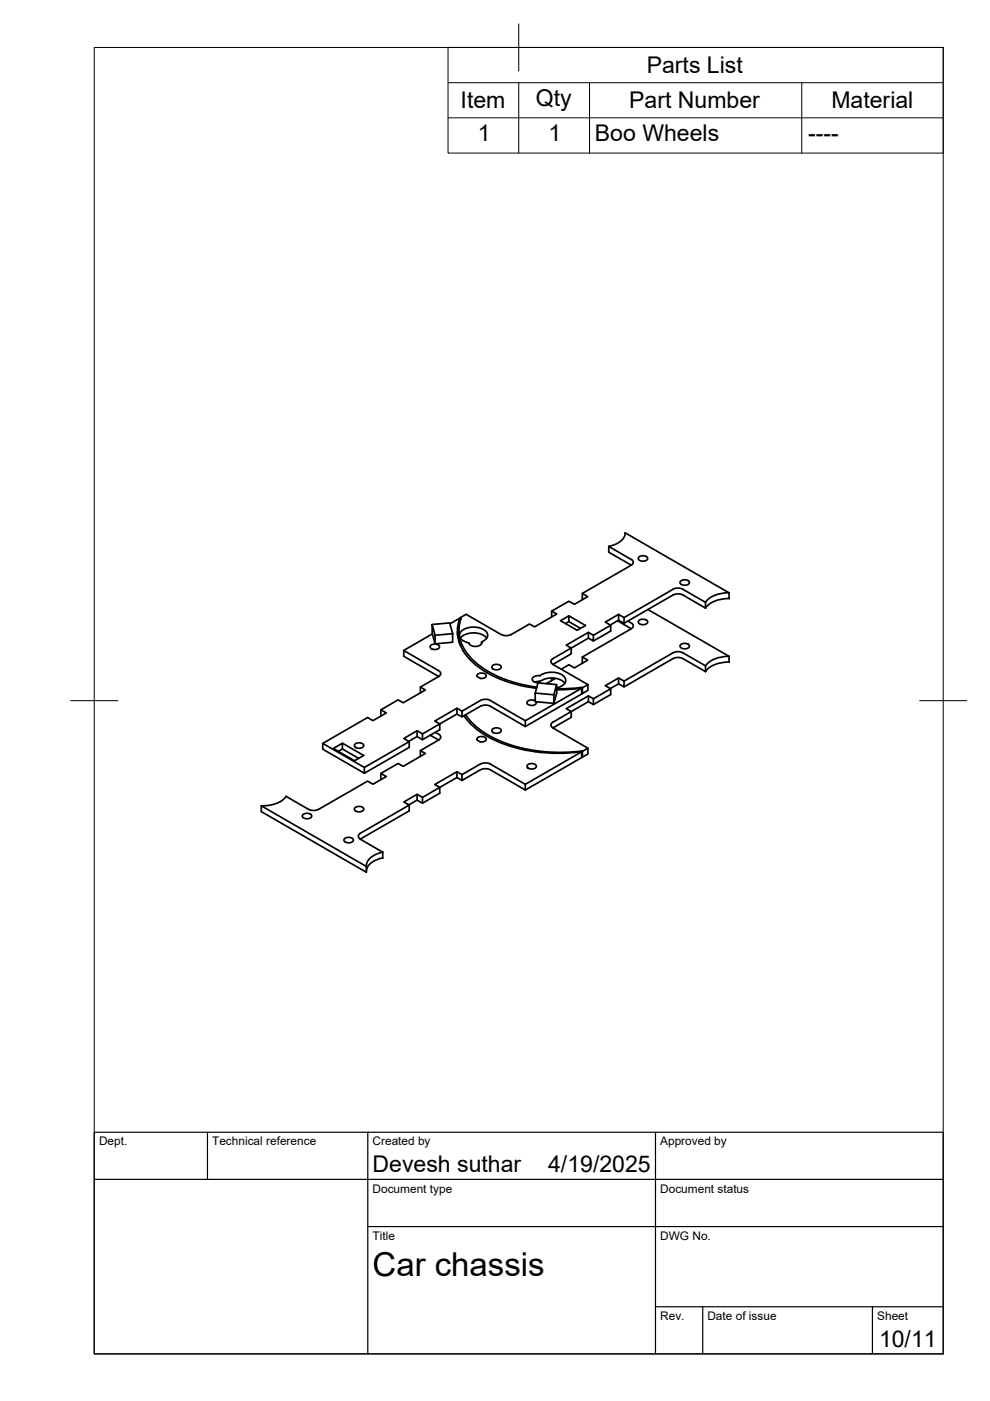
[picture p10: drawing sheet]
<svg xmlns="http://www.w3.org/2000/svg" width="210mm" height="297mm" viewBox="0 0 210 297" stroke-linecap="round" stroke-linejoin="round" font-family="sans-serif">
<!-- layer: Visible -->
<g fill="none" stroke="#000" stroke-width=".36">
<path d="M129.1 115.9l5 2.9 .2 .5-.5 .5M129.1 115.9v1.2l4.7 2.7-10.3 6 1.1 .7-2.8 1.6-1.2-.6-3.6 2.1 1 .6-4.7 2.7-1-.6-4.3 2.4a2.37 2.37 0 0 1-1.7-.2l-7.5-4.3-1.1 .7M132.5 113l22.1 12.7v1.2M132.5 113h.1M132.6 113a3.2 3.2 0 0 1-2.7 2.6l-.8 .2M135.4 118.2a1.25 1.25 0 0 1 1.9 .2 1.16 1.16 0 0 1-2 0zM85.6 137.9l7.4 4.3 .4 .5-.1 .5-.3 .2M85.6 137.9v1.2l7.4 4.3M91.3 136.9a1.25 1.25 0 0 1 1.9 .2 1.16 1.16 0 0 1-2 0zM91.6 132.4l3.8-.3 .6 2.3M91.7 134.4l-6.1 3.5M92.2 134.7l3.8-.3v1.8l-3.8 .3z"/>
<path d="M92.2 134.7l-.6-2.3v1.8l.6 2.3M97.3 133.7v1.2M97.3 134.9l.2 1.8M97.4 132.7l-.4 1.8M97.5 131.8v-.8l-2.1 1.3M97.5 136.7a14.4 14.4 0 0 0 8.2 7.1 31.5 31.5 0 0 0 8 2.2M97.5 131a7.4 7.4 0 0 0 0 5.7M97.6 135.3a4.1 4.1 0 0 1 5.6 0M97.8 131l-.1-.1v.4M97.8 131a8.3 8.3 0 0 0 2.8 9.2 24.6 24.6 0 0 0 13.2 5.5M99.4 136.3v.1M99.4 136.4h.1"/>
<path d="M102.1 136.2v.2M102.2 136.1a1.37 1.37 0 0 0 1.2-1.2 1.37 1.37 0 0 0-1-1.5 4.2 4.2 0 0 0-4.8 .7 1.46 1.46 0 0 0 1.2 2l.6 .2M102.2 136.1h-.1a1.2 1.2 0 0 1-1.6 .9 1.18 1.18 0 0 1-1-.6M117 129.6v1.2M117.2 139.6l-.4 .5 .2 .5 .2 .3M120.6 130.6l-1.8 1 3.6 2 1.7-1-3.5-2v1.2l-.7 .4M120.6 131.8l2.5 1.4M123.5 125.8v1.3M123.5 139.3v1.3M124.8 134.1v1.2l-3.7 2.1v1.2l-3.9 2.3 7.5 4.2-1.2 .7M125.8 134.7v1.2l-1-.6M129.5 132.6v1.2l-3.7 2.1"/>
<path d="M130.9 131.6l2.9 1.7M131.1 130.3v1.2l1.2 .7v-1.3M131.1 131.5l-1.7 1M133.1 131.7l.7 .4 .5 .5-.2 .5-.3 .2M133.8 133.3l-10.3 6 1.1 .7-2.8 1.6-1.2-.7-1.6 1M135.4 131.6a1.25 1.25 0 0 1 1.9 .3 1.16 1.16 0 0 1-2 0zM137.4 129.2l17.2 10v1.2M144.2 123.3a1.25 1.25 0 0 1 2 .2 1.16 1.16 0 0 1-2 0zM144.2 136.8a1.25 1.25 0 0 1 2 .2 1.16 1.16 0 0 1-2 0zM149.6 127.7l-4.8-2.8a2.28 2.28 0 0 0-2.1 .1l-10.4 5.9-1.2-.6-2.8 1.6 1.2 .7-3.7 2.1-1-.6-4.7 2.7 1 .6-3.9 2.2M149.6 128.9l-4.8-2.7a2.33 2.33 0 0 0-2.1 0l-10.4 6M149.6 127.7v1.2"/>
<path d="M154.6 126.9a5.9 5.9 0 0 0-5 2M154.6 125.7a5.9 5.9 0 0 0-5 2M154.6 139.2a5.9 5.9 0 0 0-5 2M68.4 157.6l8.9 5.1v1.2l-8.9-5.1zM72.6 157.6l4.5 2.6-1.9 1.1-4.5-2.6 1.9-1.1v1.2l-.9 .5M72.6 158.8l3.5 2M75.2 157.9a1.25 1.25 0 0 1 1.9 .2 1.16 1.16 0 0 1-2 0zM80.8 150.5l.1 1.3M86.8 157.2v1.3l-9.5 5.4M88.4 154.9v1.3M89.1 145.7v1.2M89.1 159.1v1.3"/>
<path d="M89.6 155.6v1.2M91.2 155.9l1.8 1M92.3 155.3l.7 .4 .4 .4-.1 .6-.3 .2M93 156.9l-3.9 2.2 1.1 .7-4.7 2.7-1.1-.6-3.6 2.1 1.1 .6-2.8 1.7-1.2-.7-10.7 6.1a2.37 2.37 0 0 1-1.8-.1M93 143.4l-3.9 2.3 1.1 .6-4.7 2.7-1.1-.6-3.6 2.1 1.1 .7-2.8 1.6-1.2-.7-9.5 5.5M96.9 150.2v1.2M98 150.8v1.2M98.4 151.8a19.5 19.5 0 0 0 11.9 7l3 .5a36.4 36.4 0 0 0 10 .1l-11.9 6.9-7.4-4.3M98.7 151.6a18.1 18.1 0 0 0 9.9 6.4 35.6 35.6 0 0 0 14.8 1.2M101.1 156.9a1.08 1.08 0 0 1 .9-.8 1.08 1.08 0 0 1 1 .4 .82 .82 0 0 1-1.1 .8l-.8-.4M101.1 143.4a1.08 1.08 0 0 1 .9-.8 1.08 1.08 0 0 1 1 .5 .82 .82 0 0 1-1.1 .7l-.8-.4M101.8 149.7l-3.8 2.3-1.1-.6-3.7 2.1v1.2l-3.6 2.1-1.2-.6-1.7 1"/>
<path d="M101.8 148.5l-3.8 2.3-1.1-.6-4.7 2.7 1 .6-3.6 2.1-1.2-.7-2.8 1.7 1.2 .6-9.5 5.5M101.9 149.7a2.33 2.33 0 0 1 2.1 0M101.9 148.5a2.33 2.33 0 0 1 2.1 0M104.3 141.2a1.25 1.25 0 0 1 2 .2 1.16 1.16 0 0 1-2 0zM104.3 154.7a1.25 1.25 0 0 1 2 .2 1.16 1.16 0 0 1-2 0zM111.4 152.8v1.2M113.4 144.6h.2a2.48 2.48 0 0 0 1.7-.6 4.1 4.1 0 0 1 4.5 .9M113.5 146.9l3.9 .4M113.5 148.6l-.7-.2a.9 .9 0 0 0-1.1 .7 1.2 1.2 0 0 0 2-.1v-.2M114 144.8h.1M114.1 144.8l-.6 2.1v1.9l3.9 .3v-1.8M114.1 144.8l3.9 .3v1.9l-.6 2.1"/>
<path d="M114.1 144.8h.1M114.4 143.3v-.1a1.13 1.13 0 0 0-1.5 1 1.25 1.25 0 0 0 1.1 .6M114.4 143.2a4.5 4.5 0 0 1 5.3 .3 1.25 1.25 0 0 1-.6 2l-1.1 .4M117 143.7v.6M117.2 153.1l-.4 .5 .2 .5 .2 .2M117.8 143.8l-2 1.2M118 146.2l5.3-.3-11.9 6.9-7.4-4.3M118 145.1l-.6 2.2M123.4 145.8h.1v1.3l-.1-.1M123.4 159.2l-.1 1.4-11.9 6.9-7.4-4.3M123.4 159.2l.1 .1v1.2h-.1M123.4 145.8l-.1 1.3-11.9 6.9-7.4-4.3"/>
<path d="M123.4 145.7l-5.4 .3M123.4 147h-.1M124.7 145.1v1.3l-1.2 .7M124.7 158.6v1.3l-1.2 .6M124.8 147.5v1.3l-3.7 2.1v1.2l-3.9 2.2 7.5 4.3-1.2 .7M125.8 148.2v1.2l-1-.6M129.5 146v1.3l-3.7 2.1M131.1 143.7v1.3l1.2 .6v-1.2M131.1 145l-1.7 1M149.6 141.2l-4.8-2.8a2.35 2.35 0 0 0-2.1 0l-10.4 6-1.2-.7-2.8 1.7 1.2 .6-3.7 2.2-1-.7-4.7 2.7 1 .7-3.9 2.2M149.6 142.4l-4.8-2.8a2.33 2.33 0 0 0-2.1 0l-10.4 6M149.6 141.2v1.2"/>
<path d="M154.6 140.4a5.9 5.9 0 0 0-5 2M55.4 170.8v1.3l22.3 12.8v-1.2M55.4 170.8l22.3 12.9M60.6 168.8l4.8 2.8M60.7 168.8a6.1 6.1 0 0 1-5.3 2M64.2 172.8a1.25 1.25 0 0 1 1.9 .2 1.16 1.16 0 0 1-2 0zM73 177.9a1.25 1.25 0 0 1 1.9 .2 1.16 1.16 0 0 1-2 0zM75.2 171.3a1.25 1.25 0 0 1 1.9 .3 1.16 1.16 0 0 1-2 0zM76.4 177.9l4.8 2.8M80.8 164l.1 1.3M86.8 170.7v1.2l-10.4 6M88.4 168.4v1.2"/>
<path d="M89.6 169.1v1.2M96.9 163.6v1.3M98 164.2v1.3M101.8 163.2l-3.8 2.3-1.1-.6-3.7 2v1.3l-3.6 2.1-1.2-.7-1.7 1.1M101.8 162l-3.8 2.2-1.1-.6-4.7 2.7 1 .6-3.6 2.2-1.2-.7-2.8 1.6 1.2 .7-10.4 6-.4 .5 .1 .5 .3 .2M101.9 163.2a2.33 2.33 0 0 1 2.1 0M101.9 162a2.33 2.33 0 0 1 2.1 0M111.4 166.3v1.2M111.8 162.3a1.25 1.25 0 0 1 1.9 .2 1.16 1.16 0 0 1-2 0zM123.4 160.5h-.1M81.2 180.7v1.2M81.2 181.9a4 4 0 0 0-3.5 2.7"/>
<path d="M81.2 180.7a4.2 4.2 0 0 0-3.5 2.5v.5"/>
</g>
<!-- layer: BORDER -->
<path d="M20 10.1h180v276.9h-180zM110 5.1v10M15 148.6h10M195 148.6h10" fill="none" stroke="#000" stroke-width=".21"/>
<!-- layer: TITLEBLOCK -->
<path d="M20 240.1h180v46.9h-180zM20 250h180M44 240.1v9.9M78 240.1v46.9M139 240.1v46.9M78 260.1h122M139 277.1h61M149 277.1v9.9M185 277.1v9.9" fill="none" stroke="#000" stroke-width=".25"/>
<!-- layer: Parts Lists -->
<path d="M95 10.1h105v22.4h-105zM95 17.5h105M110 17.5v15M125 17.5v15M170 17.5v15M95 25h105" fill="none" stroke="#000" stroke-width=".21"/>
<text font-size="7" x="79" y="270.6">Car chassis</text>
<g font-size="4.9">
<text x="137.1" y="15.5">Parts List</text>
<text x="97.7" y="23">Item</text>
<text x="113.6" y="22.5">Qty</text>
<text x="133.4" y="23">Part Number</text>
<text x="176.3" y="23">Material</text>
<text x="101.3" y="29.9">1</text>
<text x="116.3" y="29.9">1</text>
<text x="126.1" y="30">Boo Wheels</text>
<text x="171.3" y="30">----</text>
<text x="79" y="248.5">Devesh suthar</text>
<text x="116.2" y="248.5">4/19/2025</text>
<text x="186.4" y="285.7">10/11</text>
</g>
<g font-size="2.5">
<text x="21" y="242.9">Dept.</text>
<text x="45" y="242.9">Technical reference</text>
<text x="79" y="242.9">Created by</text>
<text x="140" y="242.9">Approved by</text>
<text x="79" y="252.8">Document type</text>
<text x="140" y="252.8">Document status</text>
<text x="79" y="262.9">Title</text>
<text x="140" y="262.9">DWG No.</text>
<text x="140" y="279.9">Rev.</text>
<text x="150" y="279.9">Date of issue</text>
<text x="186" y="279.9">Sheet</text>
</g>
</svg>
